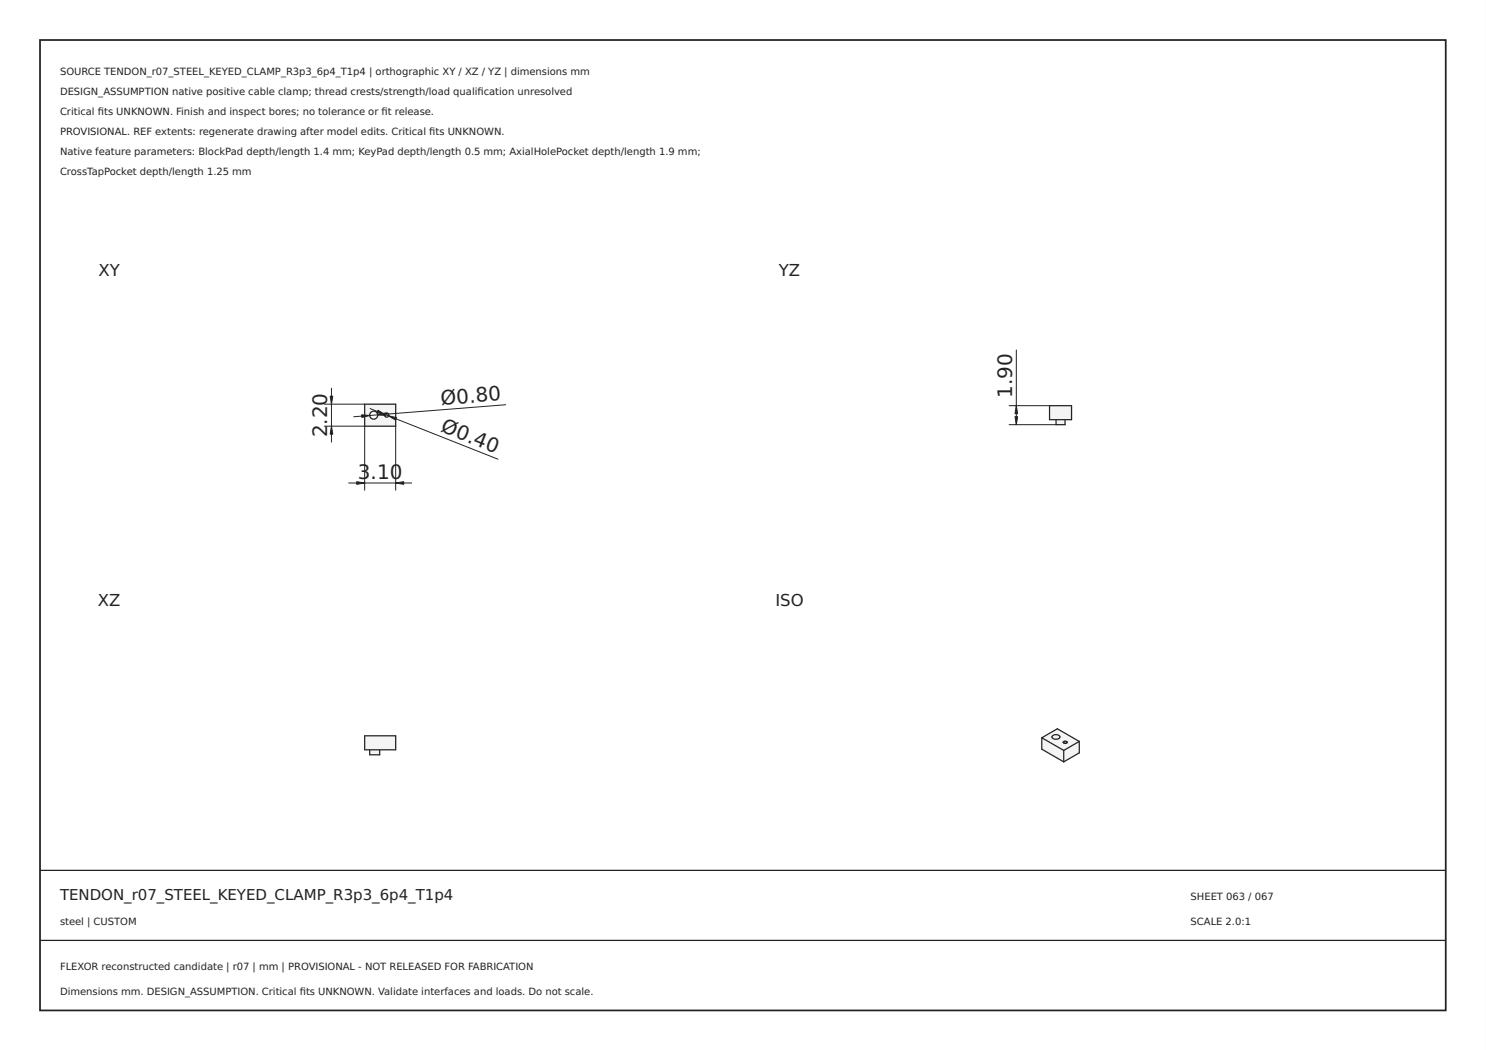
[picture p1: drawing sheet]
<svg xmlns="http://www.w3.org/2000/svg" width="297mm" height="210mm" viewBox="0 0 297 210" stroke-linecap="round" stroke-linejoin="round" font-family="sans-serif">
<path d="M0 0h297v210h-297zM0 0v210h297v-210z" fill="#000"/>
<path d="M8 8h281v194h-281z" fill="none" stroke="#222" stroke-width=".35"/>
<path d="M8 174h281zM8 188h281z" fill="#000" stroke="#222" stroke-width=".25"/>
<path d="M72.9 80.8h6.2v4.4h-6.2zM73.9 83a.8 .8 0 0 1 1.6 0 .8 .8 0 0 1-1.6 0zM76.9 83a.4 .4 0 0 0 .8 0 .4 .4 0 0 0-.8 0z" fill-rule="evenodd" fill="#f1f3f5"/>
<g fill="none" stroke="#212529" stroke-width=".25">
<path d="M72.9 80.8h6.2v4.4h-6.2zM77.7 83a.4 .4 0 0 0-.6-.4 .4 .4 0 0 0-.1 .7"/>
<circle cx="74.7" cy="83" r=".8"/>
<circle cx="77.3" cy="83" r=".4"/>
</g>
<path d="M66.3 77.6v10.8M64.8 85.2h8.1v12.8M64.8 80.8h8.1M69.7 96.6h12.6M74 81.7l25.5 10.1M79.1 85.2v12.8M101.1 80.9l-30.4 2.4" fill="none" stroke="#212529" stroke-width=".2"/>
<g fill="#212529" stroke="#212529" stroke-width=".2">
<path d="M79.1 96.6l1.6-.3v.5z"/>
<path d="M71.3 96.3l1.6 .3-1.6 .2z"/>
<path d="M66 79.2h.5l-.2 1.6z"/>
<path d="M66.3 85.2l.2 1.6h-.5z"/>
<path d="M75.5 82.9l1.6-.4v.6z"/>
<path d="M72.3 82.9l1.6 .2-1.6 .4z"/>
<path d="M77.7 83.1l1.6 .4-.2 .5z"/>
<path d="M75.6 82l1.3 .8-1.5-.3z"/>
</g>
<g fill="#f1f3f5">
<path d="M72.9 147.1h6.2v2.8h-6.2z" fill-rule="evenodd"/>
<path d="M73.9 149.9h2v1h-2z" fill-rule="evenodd"/>
</g>
<path d="M72.9 147.1h6.2v2.8h-6.2zM73.9 149.9v1h2v-1" fill="none" stroke="#212529" stroke-width=".25"/>
<g fill="#f1f3f5">
<path d="M209.8 81.1h4.4v2.8h-4.4z" fill-rule="evenodd"/>
<path d="M211.1 83.9h1.8v1h-1.8z" fill-rule="evenodd"/>
</g>
<path d="M209.8 81.1h4.4v2.8h-4.4zM211.1 83.9v1h1.8v-1" fill="none" stroke="#212529" stroke-width=".25"/>
<path d="M203.2 70v14.9M201.7 81.1h8.1M201.7 84.9h9.4" fill="none" stroke="#212529" stroke-width=".2"/>
<g fill="#212529" stroke="#212529" stroke-width=".2">
<path d="M203.2 81.1l.2 1.6h-.5z"/>
<path d="M202.9 83.3h.5l-.2 1.6z"/>
</g>
<g fill="#f1f3f5">
<path d="M208.2 147.5l4.4 2.5v2.3l-4.4-2.5z" fill-rule="evenodd"/>
<path d="M208.2 147.5l3.2-1.8 4.3 2.5-3.1 1.8zM210.3 147.1v.2a.92 .92 0 0 0 1.6 0 .95 .95 0 0 0-1.6-.2zM212.6 148.3a.35 .35 0 0 0 .3 .3 .35 .35 0 0 0 .4-.3l-.4-.1z" fill-rule="evenodd"/>
<path d="M212.6 150l3.1-1.8v2.3l-3.1 1.8z" fill-rule="evenodd"/>
<path d="M210.3 147.1l.8-.2a.58 .58 0 0 1 .7 .6l-.7 .3a.58 .58 0 0 1-.8-.7z" fill-rule="evenodd"/>
<path d="M212.6 148.3l.5-.1 .2 .2a.39 .39 0 0 1-.4 .2 .39 .39 0 0 1-.3-.3z" fill-rule="evenodd"/>
</g>
<path d="M208.2 147.5v2.3l4.4 2.5M208.2 147.5l4.4 2.5M208.2 147.5l3.2-1.8 4.3 2.5M210.3 147.1l.8-.2a.58 .58 0 0 1 .7 .6l-.7 .3a.58 .58 0 0 1-.8-.7zM212.6 148.3l.3-.1 .4 .1a.35 .35 0 0 1-.4 .3 .35 .35 0 0 1-.3-.3zM212.6 150v2.3M213.3 148.4l-.3-.1-.4 .2M215.7 148.2v2.3l-3.1 1.8M215.7 148.2l-3.1 1.8" fill="none" stroke="#212529" stroke-width=".25"/>
<g font-size="4" fill="#212529">
<text x="88.2" y="81" transform="rotate(-5 88.2 81)">Ø0.80</text>
<text x="202.3" y="79.5" transform="rotate(-90 202.3 79.5)">1.90</text>
<text x="65.4" y="87.4" transform="rotate(-90 65.4 87.4)">2</text>
<text x="65.4" y="84.9" transform="rotate(-90 65.4 84.9)">.20</text>
<text x="87.9" y="86.2" transform="rotate(22 87.9 86.2)">Ø0.40</text>
<text x="71.5" y="95.7">3</text>
<text x="74.1" y="95.7">.10</text>
</g>
<g font-size="3.3" fill="#212529">
<text x="19.7" y="55.1">XY</text>
<text x="155.7" y="55.1">YZ</text>
<text x="19.6" y="121.1">XZ</text>
<text x="155" y="121.1">ISO</text>
</g>
<text font-size="3" fill="#222" x="12" y="180">TENDON_r07_STEEL_KEYED_CLAMP_R3p3_6p4_T1p4</text>
<g font-size="2" fill="#222">
<text x="12" y="15">SOURCE TENDON_r07_STEEL_KEYED_CLAMP_R3p3_6p4_T1p4 | orthographic XY / XZ / YZ | dimensions mm</text>
<text x="12" y="19">DESIGN_ASSUMPTION native positive cable clamp; thread crests/strength/load qualifcation unresolved</text>
<text x="12" y="23">Critical fts UNKNOWN. Finish and inspect bores; no tolerance or ft release.</text>
<text x="19.6" y="23">i</text>
<text x="76.3" y="23">i</text>
<text x="95.4" y="19">i</text>
<text x="12" y="27">PROVISIONAL. REF extents: regenerate drawing after model edits. Critical fts UNKNOWN.</text>
<text x="85.8" y="27">i</text>
<text x="12" y="31">Native feature parameters: BlockPad depth/length 1.4 mm; KeyPad depth/length 0.5 mm; AxialHolePocket depth/length 1.9 mm;</text>
<text x="12" y="35">CrossTapPocket depth/length 1.25 mm</text>
<text x="238" y="180">SHEET 063 / 067</text>
<text x="12" y="185">steel | CUSTOM</text>
<text x="238" y="185">SCALE 2.0:1</text>
<text x="12" y="194">FLEXOR reconstructed candidate | r07 | mm | PROVISIONAL - NOT RELEASED FOR FABRICATION</text>
<text x="12" y="199">Dimensions mm. DESIGN_ASSUMPTION. Critical fts UNKNOWN. Validate interfaces and loads. Do not scale.</text>
<text x="59.9" y="199">i</text>
</g>
</svg>
